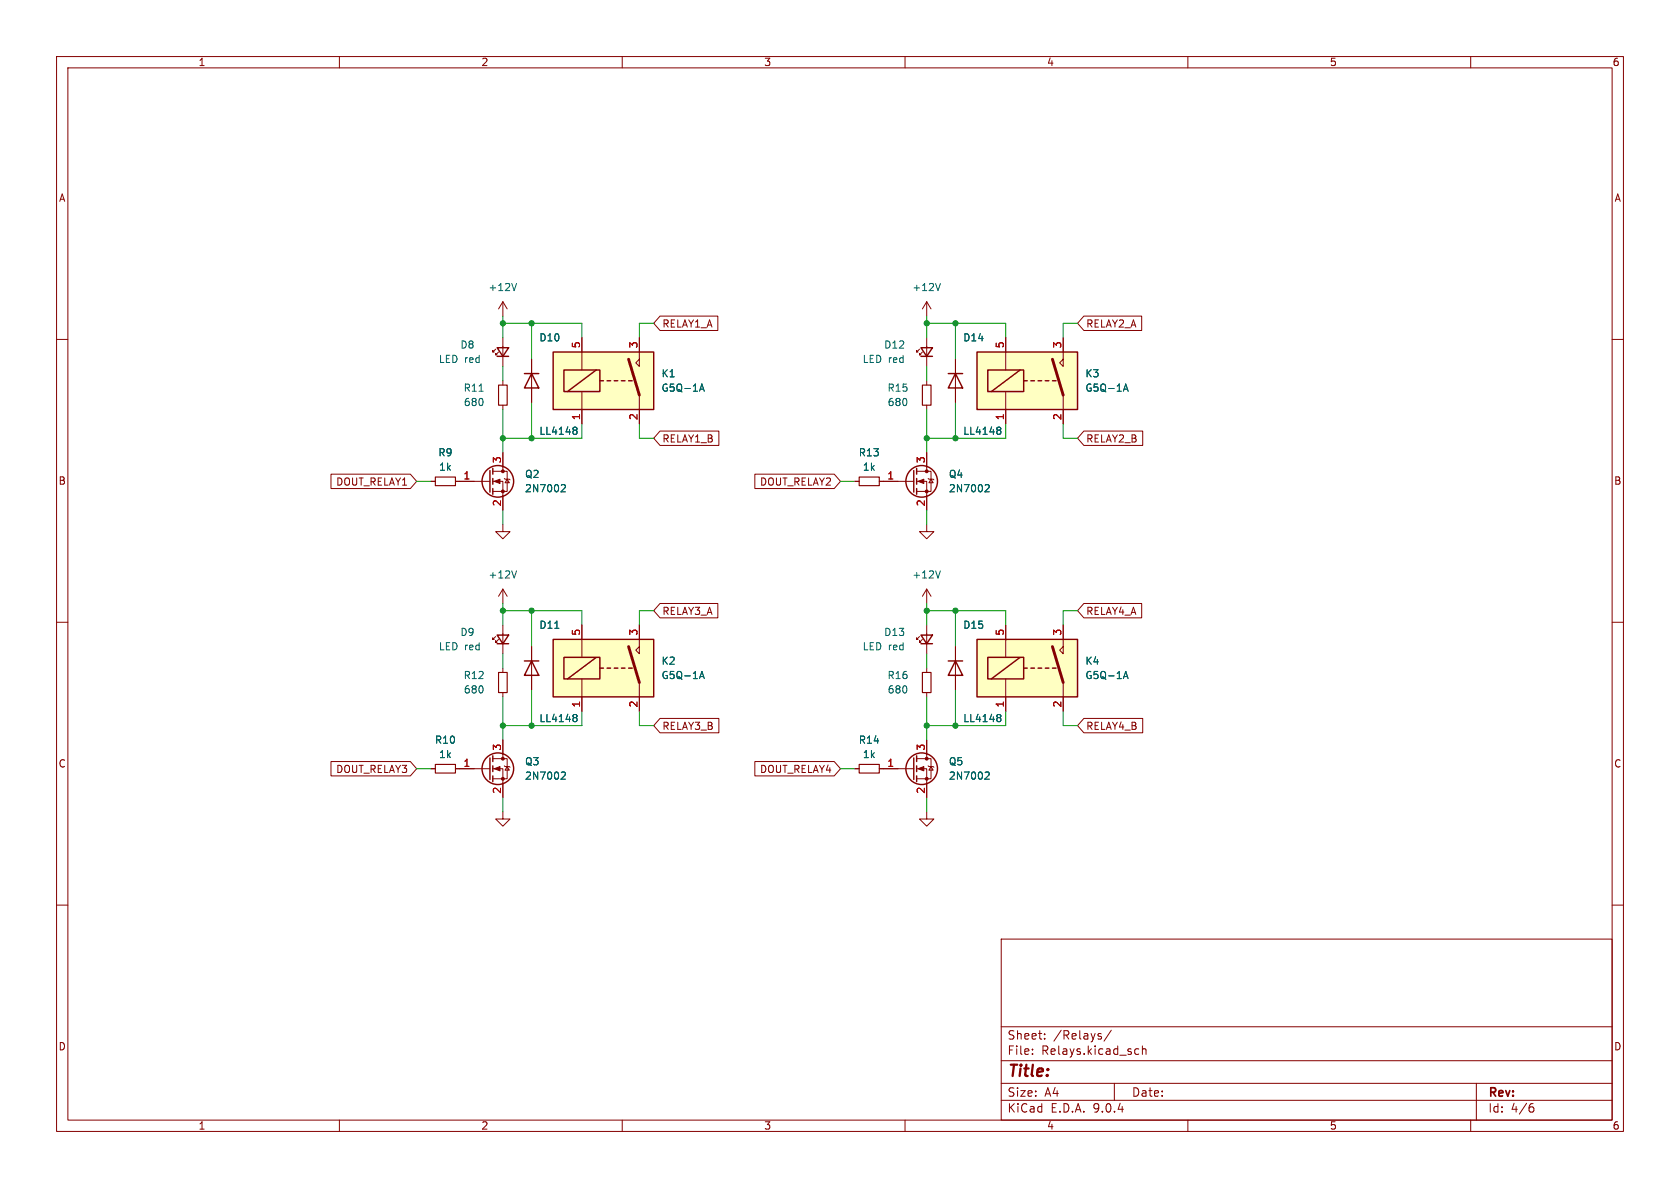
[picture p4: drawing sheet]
(kicad_sch
 (version 20250114)
 (generator "eeschema")
 (generator_version "9.0")
 (paper "A4")
 (lib_symbols
  (symbol "Device:LED_Small"
   (pin_numbers (hide yes))
   (pin_names
    (offset 0.254) (hide yes)) (exclude_from_sim no) (in_bom yes) (on_board yes)
   (property "Reference" "D" (at -1.27 3.175 0) (effects (font (size 1.27 1.27)) (justify left)))
   (property "Value" "LED_Small" (at -4.445 -2.54 0) (effects (font (size 1.27 1.27)) (justify left)))
   (property "Footprint" "" (at 0 0 90) (effects (font (size 1.27 1.27)) (hide yes)))
   (property "Datasheet" "~" (at 0 0 90) (effects (font (size 1.27 1.27)) (hide yes)))
   (property "Description" "Light emitting diode, small symbol" (at 0 0 0) (effects (font (size 1.27 1.27)) (hide yes)))
   (symbol "LED_Small_0_1"
    (polyline (pts (xy -0.762 -1.016) (xy -0.762 1.016)) (stroke (width 0.254) (type default)) (fill (type none)))
    (polyline (pts (xy 0 0.762) (xy -0.508 1.27) (xy -0.254 1.27) (xy -0.508 1.27) (xy -0.508 1.016)) (stroke (width 0) (type default)) (fill (type none)))
    (polyline (pts (xy 0.508 1.27) (xy 0 1.778) (xy 0.254 1.778) (xy 0 1.778) (xy 0 1.524)) (stroke (width 0) (type default)) (fill (type none)))
    (polyline (pts (xy 0.762 -1.016) (xy -0.762 0) (xy 0.762 1.016) (xy 0.762 -1.016)) (stroke (width 0.254) (type default)) (fill (type none)))
    (polyline (pts (xy 1.016 0) (xy -0.762 0)) (stroke (width 0) (type default)) (fill (type none))))
   (symbol "LED_Small_1_1"
    (pin passive line (at -2.54 0 0) (length 1.778) (name "K" (effects (font (size 1.27 1.27)))) (number "1" (effects (font (size 1.27 1.27)))))
    (pin passive line (at 2.54 0 180) (length 1.778) (name "A" (effects (font (size 1.27 1.27)))) (number "2" (effects (font (size 1.27 1.27))))))
   (embedded_fonts no))
  (symbol "Device:R_Small"
   (pin_numbers (hide yes))
   (pin_names
    (offset 0.254) (hide yes)) (exclude_from_sim no) (in_bom yes) (on_board yes)
   (property "Reference" "R" (at 0.762 0.508 0) (effects (font (size 1.27 1.27)) (justify left)))
   (property "Value" "R_Small" (at 0.762 -1.016 0) (effects (font (size 1.27 1.27)) (justify left)))
   (property "Footprint" "" (at 0 0 0) (effects (font (size 1.27 1.27)) (hide yes)))
   (property "Datasheet" "~" (at 0 0 0) (effects (font (size 1.27 1.27)) (hide yes)))
   (property "Description" "Resistor, small symbol" (at 0 0 0) (effects (font (size 1.27 1.27)) (hide yes)))
   (symbol "R_Small_0_1"
    (rectangle (start -0.762 1.778) (end 0.762 -1.778) (stroke (width 0.2032) (type default)) (fill (type none))))
   (symbol "R_Small_1_1"
    (pin passive line (at 0 2.54 270) (length 0.762) (name "~" (effects (font (size 1.27 1.27)))) (number "1" (effects (font (size 1.27 1.27)))))
    (pin passive line (at 0 -2.54 90) (length 0.762) (name "~" (effects (font (size 1.27 1.27)))) (number "2" (effects (font (size 1.27 1.27))))))
   (embedded_fonts no))
  (symbol "Diode:LL4148"
   (pin_numbers (hide yes))
   (pin_names
    (offset 1.016) (hide yes)) (exclude_from_sim no) (in_bom yes) (on_board yes)
   (property "Reference" "D" (at 0 2.54 0) (effects (font (size 1.27 1.27))))
   (property "Value" "LL4148" (at 0 -2.54 0) (effects (font (size 1.27 1.27))))
   (property "Footprint" "Diode_SMD:D_MiniMELF" (at 0 -4.445 0) (effects (font (size 1.27 1.27)) (hide yes)))
   (property "Datasheet" "http://www.vishay.com/docs/85557/ll4148.pdf" (at 0 0 0) (effects (font (size 1.27 1.27)) (hide yes)))
   (property "Description" "100V 0.15A standard switching diode, MiniMELF" (at 0 0 0) (effects (font (size 1.27 1.27)) (hide yes)))
   (symbol "LL4148_0_1"
    (polyline (pts (xy -1.27 1.27) (xy -1.27 -1.27)) (stroke (width 0.254) (type default)) (fill (type none)))
    (polyline (pts (xy 1.27 1.27) (xy 1.27 -1.27) (xy -1.27 0) (xy 1.27 1.27)) (stroke (width 0.254) (type default)) (fill (type none)))
    (polyline (pts (xy 1.27 0) (xy -1.27 0)) (stroke (width 0) (type default)) (fill (type none))))
   (symbol "LL4148_1_1"
    (pin passive line (at -3.81 0 0) (length 2.54) (name "K" (effects (font (size 1.27 1.27)))) (number "1" (effects (font (size 1.27 1.27)))))
    (pin passive line (at 3.81 0 180) (length 2.54) (name "A" (effects (font (size 1.27 1.27)))) (number "2" (effects (font (size 1.27 1.27))))))
   (embedded_fonts no))
  (symbol "Relay:G5Q-1A" (exclude_from_sim no) (in_bom yes) (on_board yes)
   (property "Reference" "K" (at 8.89 3.81 0) (effects (font (size 1.27 1.27)) (justify left)))
   (property "Value" "G5Q-1A" (at 8.89 1.27 0) (effects (font (size 1.27 1.27)) (justify left)))
   (property "Footprint" "Relay_THT:Relay_SPST_Omron-G5Q-1A" (at 8.89 -1.27 0) (effects (font (size 1.27 1.27)) (justify left) (hide yes)))
   (property "Datasheet" "https://www.omron.com/ecb/products/pdf/en-g5q.pdf" (at 0 0 0) (effects (font (size 1.27 1.27)) (hide yes)))
   (property "Description" "Omron G5Q relay, Miniature Single Pole, SPST-NO, 10A" (at 0 0 0) (effects (font (size 1.27 1.27)) (hide yes)))
   (symbol "G5Q-1A_0_0"
    (polyline (pts (xy 5.08 5.08) (xy 5.08 2.54) (xy 4.445 3.175) (xy 5.08 3.81)) (stroke (width 0) (type default)) (fill (type none))))
   (symbol "G5Q-1A_0_1"
    (rectangle (start -10.16 5.08) (end 7.62 -5.08) (stroke (width 0.254) (type default)) (fill (type background)))
    (rectangle (start -8.255 1.905) (end -1.905 -1.905) (stroke (width 0.254) (type default)) (fill (type none)))
    (polyline (pts (xy -7.62 -1.905) (xy -2.54 1.905)) (stroke (width 0.254) (type default)) (fill (type none)))
    (polyline (pts (xy -5.08 5.08) (xy -5.08 1.905)) (stroke (width 0) (type default)) (fill (type none)))
    (polyline (pts (xy -5.08 -5.08) (xy -5.08 -1.905)) (stroke (width 0) (type default)) (fill (type none)))
    (polyline (pts (xy -1.905 0) (xy -1.27 0)) (stroke (width 0.254) (type default)) (fill (type none)))
    (polyline (pts (xy -0.635 0) (xy 0 0)) (stroke (width 0.254) (type default)) (fill (type none)))
    (polyline (pts (xy 0.635 0) (xy 1.27 0)) (stroke (width 0.254) (type default)) (fill (type none)))
    (polyline (pts (xy 1.905 0) (xy 2.54 0)) (stroke (width 0.254) (type default)) (fill (type none)))
    (polyline (pts (xy 3.175 0) (xy 3.81 0)) (stroke (width 0.254) (type default)) (fill (type none)))
    (polyline (pts (xy 5.08 -2.54) (xy 3.175 3.81)) (stroke (width 0.508) (type default)) (fill (type none)))
    (polyline (pts (xy 5.08 -2.54) (xy 5.08 -5.08)) (stroke (width 0) (type default)) (fill (type none))))
   (symbol "G5Q-1A_1_1"
    (pin passive line (at -5.08 7.62 270) (length 2.54) (name "~" (effects (font (size 1.27 1.27)))) (number "5" (effects (font (size 1.27 1.27)))))
    (pin passive line (at -5.08 -7.62 90) (length 2.54) (name "~" (effects (font (size 1.27 1.27)))) (number "1" (effects (font (size 1.27 1.27)))))
    (pin passive line (at 5.08 7.62 270) (length 2.54) (name "~" (effects (font (size 1.27 1.27)))) (number "3" (effects (font (size 1.27 1.27)))))
    (pin passive line (at 5.08 -7.62 90) (length 2.54) (name "~" (effects (font (size 1.27 1.27)))) (number "2" (effects (font (size 1.27 1.27))))))
   (embedded_fonts no))
  (symbol "Transistor_FET:2N7002"
   (pin_names (hide yes)) (exclude_from_sim no) (in_bom yes) (on_board yes)
   (property "Reference" "Q" (at 5.08 1.905 0) (effects (font (size 1.27 1.27)) (justify left)))
   (property "Value" "2N7002" (at 5.08 0 0) (effects (font (size 1.27 1.27)) (justify left)))
   (property "Footprint" "Package_TO_SOT_SMD:SOT-23" (at 5.08 -1.905 0) (effects (font (size 1.27 1.27)
    (italic yes)) (justify left) (hide yes)))
   (property "Datasheet" "https://www.onsemi.com/pub/Collateral/NDS7002A-D.PDF" (at 0 0 0) (effects (font (size 1.27 1.27)) (justify left) (hide yes)))
   (property "Description" "0.115A Id, 60V Vds, N-Channel MOSFET, SOT-23" (at 0 0 0) (effects (font (size 1.27 1.27)) (hide yes)))
   (symbol "2N7002_0_1"
    (polyline (pts (xy 0.254 1.905) (xy 0.254 -1.905)) (stroke (width 0.254) (type default)) (fill (type none)))
    (polyline (pts (xy 0.254 0) (xy -2.54 0)) (stroke (width 0) (type default)) (fill (type none)))
    (polyline (pts (xy 0.762 2.286) (xy 0.762 1.27)) (stroke (width 0.254) (type default)) (fill (type none)))
    (polyline (pts (xy 0.762 0.508) (xy 0.762 -0.508)) (stroke (width 0.254) (type default)) (fill (type none)))
    (polyline (pts (xy 0.762 -1.27) (xy 0.762 -2.286)) (stroke (width 0.254) (type default)) (fill (type none)))
    (polyline (pts (xy 0.762 -1.778) (xy 3.302 -1.778) (xy 3.302 1.778) (xy 0.762 1.778)) (stroke (width 0) (type default)) (fill (type none)))
    (polyline (pts (xy 1.016 0) (xy 2.032 0.381) (xy 2.032 -0.381) (xy 1.016 0)) (stroke (width 0) (type default)) (fill (type outline)))
    (circle (center 1.651 0) (radius 2.794) (stroke (width 0.254) (type default)) (fill (type none)))
    (polyline (pts (xy 2.54 2.54) (xy 2.54 1.778)) (stroke (width 0) (type default)) (fill (type none)))
    (circle (center 2.54 1.778) (radius 0.254) (stroke (width 0) (type default)) (fill (type outline)))
    (circle (center 2.54 -1.778) (radius 0.254) (stroke (width 0) (type default)) (fill (type outline)))
    (polyline (pts (xy 2.54 -2.54) (xy 2.54 0) (xy 0.762 0)) (stroke (width 0) (type default)) (fill (type none)))
    (polyline (pts (xy 2.794 0.508) (xy 2.921 0.381) (xy 3.683 0.381) (xy 3.81 0.254)) (stroke (width 0) (type default)) (fill (type none)))
    (polyline (pts (xy 3.302 0.381) (xy 2.921 -0.254) (xy 3.683 -0.254) (xy 3.302 0.381)) (stroke (width 0) (type default)) (fill (type none))))
   (symbol "2N7002_1_1"
    (pin input line (at -5.08 0 0) (length 2.54) (name "G" (effects (font (size 1.27 1.27)))) (number "1" (effects (font (size 1.27 1.27)))))
    (pin passive line (at 2.54 5.08 270) (length 2.54) (name "D" (effects (font (size 1.27 1.27)))) (number "3" (effects (font (size 1.27 1.27)))))
    (pin passive line (at 2.54 -5.08 90) (length 2.54) (name "S" (effects (font (size 1.27 1.27)))) (number "2" (effects (font (size 1.27 1.27))))))
   (embedded_fonts no))
  (symbol "power:+12V"
   (power)
   (pin_names
    (offset 0)) (exclude_from_sim no) (in_bom yes) (on_board yes)
   (property "Reference" "#PWR" (at 0 -3.81 0) (effects (font (size 1.27 1.27)) (hide yes)))
   (property "Value" "+12V" (at 0 3.556 0) (effects (font (size 1.27 1.27))))
   (property "Footprint" "" (at 0 0 0) (effects (font (size 1.27 1.27)) (hide yes)))
   (property "Datasheet" "" (at 0 0 0) (effects (font (size 1.27 1.27)) (hide yes)))
   (property "Description" "Power symbol creates a global label with name \"+12V\"" (at 0 0 0) (effects (font (size 1.27 1.27)) (hide yes)))
   (symbol "+12V_0_1"
    (polyline (pts (xy -0.762 1.27) (xy 0 2.54)) (stroke (width 0) (type default)) (fill (type none)))
    (polyline (pts (xy 0 2.54) (xy 0.762 1.27)) (stroke (width 0) (type default)) (fill (type none)))
    (polyline (pts (xy 0 0) (xy 0 2.54)) (stroke (width 0) (type default)) (fill (type none))))
   (symbol "+12V_1_1"
    (pin power_in line (at 0 0 90) (length 0) (hide yes) (name "+12V" (effects (font (size 1.27 1.27)))) (number "1" (effects (font (size 1.27 1.27))))))
   (embedded_fonts no))
  (symbol "power:GND"
   (power)
   (pin_names
    (offset 0)) (exclude_from_sim no) (in_bom yes) (on_board yes)
   (property "Reference" "#PWR" (at 0 -6.35 0) (effects (font (size 1.27 1.27)) (hide yes)))
   (property "Value" "GND" (at 0 -3.81 0) (effects (font (size 1.27 1.27))))
   (property "Footprint" "" (at 0 0 0) (effects (font (size 1.27 1.27)) (hide yes)))
   (property "Datasheet" "" (at 0 0 0) (effects (font (size 1.27 1.27)) (hide yes)))
   (property "Description" "Power symbol creates a global label with name \"GND\" , ground" (at 0 0 0) (effects (font (size 1.27 1.27)) (hide yes)))
   (symbol "GND_0_1"
    (polyline (pts (xy 0 0) (xy 0 -1.27) (xy 1.27 -1.27) (xy 0 -2.54) (xy -1.27 -1.27) (xy 0 -1.27)) (stroke (width 0) (type default)) (fill (type none))))
   (symbol "GND_1_1"
    (pin power_in line (at 0 0 270) (length 0) (hide yes) (name "GND" (effects (font (size 1.27 1.27)))) (number "1" (effects (font (size 1.27 1.27))))))
   (embedded_fonts no)))
 (junction
  (at 163.83 77.47)
  (diameter 0)
  (color 0 0 0 0))
 (junction
  (at 93.98 128.27)
  (diameter 0)
  (color 0 0 0 0))
 (junction
  (at 93.98 107.95)
  (diameter 0)
  (color 0 0 0 0))
 (junction
  (at 163.83 57.15)
  (diameter 0)
  (color 0 0 0 0))
 (junction
  (at 168.91 128.27)
  (diameter 0)
  (color 0 0 0 0))
 (junction
  (at 168.91 107.95)
  (diameter 0)
  (color 0 0 0 0))
 (junction
  (at 168.91 77.47)
  (diameter 0)
  (color 0 0 0 0))
 (junction
  (at 163.83 128.27)
  (diameter 0)
  (color 0 0 0 0))
 (junction
  (at 88.9 57.15)
  (diameter 0)
  (color 0 0 0 0))
 (junction
  (at 93.98 57.15)
  (diameter 0)
  (color 0 0 0 0))
 (junction
  (at 88.9 107.95)
  (diameter 0)
  (color 0 0 0 0))
 (junction
  (at 163.83 107.95)
  (diameter 0)
  (color 0 0 0 0))
 (junction
  (at 93.98 77.47)
  (diameter 0)
  (color 0 0 0 0))
 (junction
  (at 88.9 77.47)
  (diameter 0)
  (color 0 0 0 0))
 (junction
  (at 168.91 57.15)
  (diameter 0)
  (color 0 0 0 0))
 (junction
  (at 88.9 128.27)
  (diameter 0)
  (color 0 0 0 0))
 (wire
  (pts (xy 88.9 128.27) (xy 88.9 130.81))
  (stroke (width 0) (type default)))
 (wire
  (pts (xy 73.66 85.09) (xy 76.2 85.09))
  (stroke (width 0) (type default)))
 (wire
  (pts (xy 88.9 107.95) (xy 93.98 107.95))
  (stroke (width 0) (type default)))
 (wire
  (pts (xy 93.98 121.92) (xy 93.98 128.27))
  (stroke (width 0) (type default)))
 (wire
  (pts (xy 163.83 55.88) (xy 163.83 57.15))
  (stroke (width 0) (type default)))
 (wire
  (pts (xy 88.9 57.15) (xy 93.98 57.15))
  (stroke (width 0) (type default)))
 (wire
  (pts (xy 163.83 106.68) (xy 163.83 107.95))
  (stroke (width 0) (type default)))
 (wire
  (pts (xy 88.9 55.88) (xy 88.9 57.15))
  (stroke (width 0) (type default)))
 (wire
  (pts (xy 168.91 128.27) (xy 177.8 128.27))
  (stroke (width 0) (type default)))
 (wire
  (pts (xy 190.5 77.47) (xy 187.96 77.47))
  (stroke (width 0) (type default)))
 (wire
  (pts (xy 163.83 107.95) (xy 163.83 110.49))
  (stroke (width 0) (type default)))
 (wire
  (pts (xy 163.83 128.27) (xy 168.91 128.27))
  (stroke (width 0) (type default)))
 (wire
  (pts (xy 187.96 77.47) (xy 187.96 74.93))
  (stroke (width 0) (type default)))
 (wire
  (pts (xy 187.96 57.15) (xy 187.96 59.69))
  (stroke (width 0) (type default)))
 (wire
  (pts (xy 163.83 107.95) (xy 168.91 107.95))
  (stroke (width 0) (type default)))
 (wire
  (pts (xy 168.91 71.12) (xy 168.91 77.47))
  (stroke (width 0) (type default)))
 (wire
  (pts (xy 163.83 140.97) (xy 163.83 143.51))
  (stroke (width 0) (type default)))
 (wire
  (pts (xy 163.83 77.47) (xy 163.83 80.01))
  (stroke (width 0) (type default)))
 (wire
  (pts (xy 102.87 107.95) (xy 102.87 110.49))
  (stroke (width 0) (type default)))
 (wire
  (pts (xy 163.83 90.17) (xy 163.83 92.71))
  (stroke (width 0) (type default)))
 (wire
  (pts (xy 163.83 115.57) (xy 163.83 118.11))
  (stroke (width 0) (type default)))
 (wire
  (pts (xy 177.8 125.73) (xy 177.8 128.27))
  (stroke (width 0) (type default)))
 (wire
  (pts (xy 93.98 57.15) (xy 93.98 63.5))
  (stroke (width 0) (type default)))
 (wire
  (pts (xy 88.9 115.57) (xy 88.9 118.11))
  (stroke (width 0) (type default)))
 (wire
  (pts (xy 88.9 77.47) (xy 88.9 80.01))
  (stroke (width 0) (type default)))
 (wire
  (pts (xy 115.57 57.15) (xy 113.03 57.15))
  (stroke (width 0) (type default)))
 (wire
  (pts (xy 168.91 77.47) (xy 177.8 77.47))
  (stroke (width 0) (type default)))
 (wire
  (pts (xy 163.83 128.27) (xy 163.83 130.81))
  (stroke (width 0) (type default)))
 (wire
  (pts (xy 93.98 107.95) (xy 93.98 114.3))
  (stroke (width 0) (type default)))
 (wire
  (pts (xy 88.9 140.97) (xy 88.9 143.51))
  (stroke (width 0) (type default)))
 (wire
  (pts (xy 163.83 123.19) (xy 163.83 128.27))
  (stroke (width 0) (type default)))
 (wire
  (pts (xy 113.03 107.95) (xy 113.03 110.49))
  (stroke (width 0) (type default)))
 (wire
  (pts (xy 163.83 77.47) (xy 168.91 77.47))
  (stroke (width 0) (type default)))
 (wire
  (pts (xy 93.98 77.47) (xy 102.87 77.47))
  (stroke (width 0) (type default)))
 (wire
  (pts (xy 187.96 107.95) (xy 187.96 110.49))
  (stroke (width 0) (type default)))
 (wire
  (pts (xy 88.9 107.95) (xy 88.9 110.49))
  (stroke (width 0) (type default)))
 (wire
  (pts (xy 93.98 107.95) (xy 102.87 107.95))
  (stroke (width 0) (type default)))
 (wire
  (pts (xy 190.5 57.15) (xy 187.96 57.15))
  (stroke (width 0) (type default)))
 (wire
  (pts (xy 190.5 128.27) (xy 187.96 128.27))
  (stroke (width 0) (type default)))
 (wire
  (pts (xy 113.03 77.47) (xy 113.03 74.93))
  (stroke (width 0) (type default)))
 (wire
  (pts (xy 177.8 107.95) (xy 177.8 110.49))
  (stroke (width 0) (type default)))
 (wire
  (pts (xy 93.98 128.27) (xy 102.87 128.27))
  (stroke (width 0) (type default)))
 (wire
  (pts (xy 177.8 57.15) (xy 177.8 59.69))
  (stroke (width 0) (type default)))
 (wire
  (pts (xy 187.96 128.27) (xy 187.96 125.73))
  (stroke (width 0) (type default)))
 (wire
  (pts (xy 168.91 121.92) (xy 168.91 128.27))
  (stroke (width 0) (type default)))
 (wire
  (pts (xy 148.59 85.09) (xy 151.13 85.09))
  (stroke (width 0) (type default)))
 (wire
  (pts (xy 113.03 57.15) (xy 113.03 59.69))
  (stroke (width 0) (type default)))
 (wire
  (pts (xy 102.87 125.73) (xy 102.87 128.27))
  (stroke (width 0) (type default)))
 (wire
  (pts (xy 115.57 77.47) (xy 113.03 77.47))
  (stroke (width 0) (type default)))
 (wire
  (pts (xy 73.66 135.89) (xy 76.2 135.89))
  (stroke (width 0) (type default)))
 (wire
  (pts (xy 88.9 106.68) (xy 88.9 107.95))
  (stroke (width 0) (type default)))
 (wire
  (pts (xy 88.9 57.15) (xy 88.9 59.69))
  (stroke (width 0) (type default)))
 (wire
  (pts (xy 88.9 64.77) (xy 88.9 67.31))
  (stroke (width 0) (type default)))
 (wire
  (pts (xy 168.91 57.15) (xy 177.8 57.15))
  (stroke (width 0) (type default)))
 (wire
  (pts (xy 168.91 57.15) (xy 168.91 63.5))
  (stroke (width 0) (type default)))
 (wire
  (pts (xy 163.83 64.77) (xy 163.83 67.31))
  (stroke (width 0) (type default)))
 (wire
  (pts (xy 168.91 107.95) (xy 177.8 107.95))
  (stroke (width 0) (type default)))
 (wire
  (pts (xy 148.59 135.89) (xy 151.13 135.89))
  (stroke (width 0) (type default)))
 (wire
  (pts (xy 163.83 57.15) (xy 163.83 59.69))
  (stroke (width 0) (type default)))
 (wire
  (pts (xy 88.9 72.39) (xy 88.9 77.47))
  (stroke (width 0) (type default)))
 (wire
  (pts (xy 88.9 128.27) (xy 93.98 128.27))
  (stroke (width 0) (type default)))
 (wire
  (pts (xy 163.83 57.15) (xy 168.91 57.15))
  (stroke (width 0) (type default)))
 (wire
  (pts (xy 115.57 128.27) (xy 113.03 128.27))
  (stroke (width 0) (type default)))
 (wire
  (pts (xy 113.03 128.27) (xy 113.03 125.73))
  (stroke (width 0) (type default)))
 (wire
  (pts (xy 177.8 74.93) (xy 177.8 77.47))
  (stroke (width 0) (type default)))
 (wire
  (pts (xy 93.98 71.12) (xy 93.98 77.47))
  (stroke (width 0) (type default)))
 (wire
  (pts (xy 93.98 57.15) (xy 102.87 57.15))
  (stroke (width 0) (type default)))
 (wire
  (pts (xy 163.83 72.39) (xy 163.83 77.47))
  (stroke (width 0) (type default)))
 (wire
  (pts (xy 115.57 107.95) (xy 113.03 107.95))
  (stroke (width 0) (type default)))
 (wire
  (pts (xy 190.5 107.95) (xy 187.96 107.95))
  (stroke (width 0) (type default)))
 (wire
  (pts (xy 88.9 77.47) (xy 93.98 77.47))
  (stroke (width 0) (type default)))
 (wire
  (pts (xy 88.9 123.19) (xy 88.9 128.27))
  (stroke (width 0) (type default)))
 (wire
  (pts (xy 102.87 57.15) (xy 102.87 59.69))
  (stroke (width 0) (type default)))
 (wire
  (pts (xy 168.91 107.95) (xy 168.91 114.3))
  (stroke (width 0) (type default)))
 (wire
  (pts (xy 88.9 90.17) (xy 88.9 92.71))
  (stroke (width 0) (type default)))
 (wire
  (pts (xy 102.87 74.93) (xy 102.87 77.47))
  (stroke (width 0) (type default)))
 (global_label "RELAY3_B"
  (shape input)
  (at 115.57 128.27 0)
  (fields_autoplaced yes)
  (effects (font (size 1.27 1.27)) (justify left))
  (property "Intersheetrefs" "${INTERSHEET_REFS}" (at 127.0545 128.1906 0) (effects (font (size 1.27 1.27)) (justify left) (hide yes))))
 (global_label "RELAY4_B"
  (shape input)
  (at 190.5 128.27 0)
  (fields_autoplaced yes)
  (effects (font (size 1.27 1.27)) (justify left))
  (property "Intersheetrefs" "${INTERSHEET_REFS}" (at 201.9845 128.1906 0) (effects (font (size 1.27 1.27)) (justify left) (hide yes))))
 (global_label "RELAY1_A"
  (shape input)
  (at 115.57 57.15 0)
  (fields_autoplaced yes)
  (effects (font (size 1.27 1.27)) (justify left))
  (property "Intersheetrefs" "${INTERSHEET_REFS}" (at 126.8731 57.0706 0) (effects (font (size 1.27 1.27)) (justify left) (hide yes))))
 (global_label "DOUT_RELAY3"
  (shape input)
  (at 73.66 135.89 180)
  (fields_autoplaced yes)
  (effects (font (size 1.27 1.27)) (justify right))
  (property "Intersheetrefs" "${INTERSHEET_REFS}" (at 58.5469 135.8106 0) (effects (font (size 1.27 1.27)) (justify right) (hide yes))))
 (global_label "DOUT_RELAY4"
  (shape input)
  (at 148.59 135.89 180)
  (fields_autoplaced yes)
  (effects (font (size 1.27 1.27)) (justify right))
  (property "Intersheetrefs" "${INTERSHEET_REFS}" (at 133.4769 135.8106 0) (effects (font (size 1.27 1.27)) (justify right) (hide yes))))
 (global_label "RELAY3_A"
  (shape input)
  (at 115.57 107.95 0)
  (fields_autoplaced yes)
  (effects (font (size 1.27 1.27)) (justify left))
  (property "Intersheetrefs" "${INTERSHEET_REFS}" (at 126.8731 107.8706 0) (effects (font (size 1.27 1.27)) (justify left) (hide yes))))
 (global_label "RELAY2_A"
  (shape input)
  (at 190.5 57.15 0)
  (fields_autoplaced yes)
  (effects (font (size 1.27 1.27)) (justify left))
  (property "Intersheetrefs" "${INTERSHEET_REFS}" (at 201.8031 57.0706 0) (effects (font (size 1.27 1.27)) (justify left) (hide yes))))
 (global_label "RELAY4_A"
  (shape input)
  (at 190.5 107.95 0)
  (fields_autoplaced yes)
  (effects (font (size 1.27 1.27)) (justify left))
  (property "Intersheetrefs" "${INTERSHEET_REFS}" (at 201.8031 107.8706 0) (effects (font (size 1.27 1.27)) (justify left) (hide yes))))
 (global_label "RELAY2_B"
  (shape input)
  (at 190.5 77.47 0)
  (fields_autoplaced yes)
  (effects (font (size 1.27 1.27)) (justify left))
  (property "Intersheetrefs" "${INTERSHEET_REFS}" (at 201.9845 77.3906 0) (effects (font (size 1.27 1.27)) (justify left) (hide yes))))
 (global_label "RELAY1_B"
  (shape input)
  (at 115.57 77.47 0)
  (fields_autoplaced yes)
  (effects (font (size 1.27 1.27)) (justify left))
  (property "Intersheetrefs" "${INTERSHEET_REFS}" (at 127.0545 77.3906 0) (effects (font (size 1.27 1.27)) (justify left) (hide yes))))
 (global_label "DOUT_RELAY1"
  (shape input)
  (at 73.66 85.09 180)
  (fields_autoplaced yes)
  (effects (font (size 1.27 1.27)) (justify right))
  (property "Intersheetrefs" "${INTERSHEET_REFS}" (at 58.5469 85.0106 0) (effects (font (size 1.27 1.27)) (justify right) (hide yes))))
 (global_label "DOUT_RELAY2"
  (shape input)
  (at 148.59 85.09 180)
  (fields_autoplaced yes)
  (effects (font (size 1.27 1.27)) (justify right))
  (property "Intersheetrefs" "${INTERSHEET_REFS}" (at 133.4769 85.0106 0) (effects (font (size 1.27 1.27)) (justify right) (hide yes))))
 (symbol
  (lib_id "Transistor_FET:2N7002")
  (at 86.36 85.09 0)
  (unit 1)
  (exclude_from_sim no)
  (in_bom yes)
  (on_board yes)
  (dnp no)
  (fields_autoplaced yes)
  (property "Reference" "Q2" (at 92.71 83.8199 0) (effects (font (size 1.27 1.27)) (justify left)))
  (property "Value" "2N7002" (at 92.71 86.3599 0) (effects (font (size 1.27 1.27)) (justify left)))
  (property "Footprint" "Package_TO_SOT_SMD:SOT-23" (at 91.44 86.995 0) (effects (font (size 1.27 1.27)
    (italic yes)) (justify left) (hide yes)))
  (property "Datasheet" "https://www.onsemi.com/pub/Collateral/NDS7002A-D.PDF" (at 86.36 85.09 0) (effects (font (size 1.27 1.27)) (justify left) (hide yes)))
  (property "Description" "" (at 86.36 85.09 0) (effects (font (size 1.27 1.27))))
  (pin "1")
  (pin "2")
  (pin "3"))
 (symbol
  (lib_id "Device:R_Small")
  (at 153.67 135.89 270)
  (unit 1)
  (exclude_from_sim no)
  (in_bom yes)
  (on_board yes)
  (dnp no)
  (property "Reference" "R14" (at 153.67 130.81 90) (effects (font (size 1.27 1.27))))
  (property "Value" "1k" (at 153.67 133.35 90) (effects (font (size 1.27 1.27))))
  (property "Footprint" "Resistor_SMD:R_0603_1608Metric" (at 153.67 135.89 0) (effects (font (size 1.27 1.27)) (hide yes)))
  (property "Datasheet" "~" (at 153.67 135.89 0) (effects (font (size 1.27 1.27)) (hide yes)))
  (property "Description" "" (at 153.67 135.89 0) (effects (font (size 1.27 1.27))))
  (pin "1")
  (pin "2"))
 (symbol
  (lib_id "Transistor_FET:2N7002")
  (at 161.29 135.89 0)
  (unit 1)
  (exclude_from_sim no)
  (in_bom yes)
  (on_board yes)
  (dnp no)
  (fields_autoplaced yes)
  (property "Reference" "Q5" (at 167.64 134.6199 0) (effects (font (size 1.27 1.27)) (justify left)))
  (property "Value" "2N7002" (at 167.64 137.1599 0) (effects (font (size 1.27 1.27)) (justify left)))
  (property "Footprint" "Package_TO_SOT_SMD:SOT-23" (at 166.37 137.795 0) (effects (font (size 1.27 1.27)
    (italic yes)) (justify left) (hide yes)))
  (property "Datasheet" "https://www.onsemi.com/pub/Collateral/NDS7002A-D.PDF" (at 161.29 135.89 0) (effects (font (size 1.27 1.27)) (justify left) (hide yes)))
  (property "Description" "" (at 161.29 135.89 0) (effects (font (size 1.27 1.27))))
  (pin "1")
  (pin "2")
  (pin "3"))
 (symbol
  (lib_id "Device:LED_Small")
  (at 163.83 62.23 90)
  (unit 1)
  (exclude_from_sim no)
  (in_bom yes)
  (on_board yes)
  (dnp no)
  (property "Reference" "D12" (at 156.21 60.96 90) (effects (font (size 1.27 1.27)) (justify right)))
  (property "Value" "LED red" (at 152.4 63.5 90) (effects (font (size 1.27 1.27)) (justify right)))
  (property "Footprint" "LED_THT:LED_D5.0mm" (at 163.83 62.23 90) (effects (font (size 1.27 1.27)) (hide yes)))
  (property "Datasheet" "~" (at 163.83 62.23 90) (effects (font (size 1.27 1.27)) (hide yes)))
  (property "Description" "" (at 163.83 62.23 0) (effects (font (size 1.27 1.27))))
  (pin "1")
  (pin "2"))
 (symbol
  (lib_id "power:GND")
  (at 163.83 92.71 0)
  (unit 1)
  (exclude_from_sim no)
  (in_bom yes)
  (on_board yes)
  (dnp no)
  (fields_autoplaced yes)
  (property "Reference" "#PWR068" (at 163.83 99.06 0) (effects (font (size 1.27 1.27)) (hide yes)))
  (property "Value" "GND" (at 163.83 97.536 0) (effects (font (size 1.27 1.27)) (hide yes)))
  (property "Footprint" "" (at 163.83 92.71 0) (effects (font (size 1.27 1.27)) (hide yes)))
  (property "Datasheet" "" (at 163.83 92.71 0) (effects (font (size 1.27 1.27)) (hide yes)))
  (property "Description" "" (at 163.83 92.71 0) (effects (font (size 1.27 1.27))))
  (pin "1"))
 (symbol
  (lib_id "Diode:LL4148")
  (at 93.98 67.31 270)
  (unit 1)
  (exclude_from_sim no)
  (in_bom yes)
  (on_board yes)
  (dnp no)
  (property "Reference" "D10" (at 95.25 59.69 90) (effects (font (size 1.27 1.27)) (justify left)))
  (property "Value" "LL4148" (at 95.25 76.2 90) (effects (font (size 1.27 1.27)) (justify left)))
  (property "Footprint" "Diode_SMD:D_MiniMELF" (at 89.535 67.31 0) (effects (font (size 1.27 1.27)) (hide yes)))
  (property "Datasheet" "http://www.vishay.com/docs/85557/ll4148.pdf" (at 93.98 67.31 0) (effects (font (size 1.27 1.27)) (hide yes)))
  (property "Description" "" (at 93.98 67.31 0) (effects (font (size 1.27 1.27))))
  (pin "1")
  (pin "2"))
 (symbol
  (lib_id "power:+12V")
  (at 88.9 106.68 0)
  (unit 1)
  (exclude_from_sim no)
  (in_bom yes)
  (on_board yes)
  (dnp no)
  (fields_autoplaced yes)
  (property "Reference" "#PWR065" (at 88.9 110.49 0) (effects (font (size 1.27 1.27)) (hide yes)))
  (property "Value" "+12V" (at 88.9 101.6 0) (effects (font (size 1.27 1.27))))
  (property "Footprint" "" (at 88.9 106.68 0) (effects (font (size 1.27 1.27)) (hide yes)))
  (property "Datasheet" "" (at 88.9 106.68 0) (effects (font (size 1.27 1.27)) (hide yes)))
  (property "Description" "" (at 88.9 106.68 0) (effects (font (size 1.27 1.27))))
  (pin "1"))
 (symbol
  (lib_id "power:GND")
  (at 88.9 143.51 0)
  (unit 1)
  (exclude_from_sim no)
  (in_bom yes)
  (on_board yes)
  (dnp no)
  (fields_autoplaced yes)
  (property "Reference" "#PWR066" (at 88.9 149.86 0) (effects (font (size 1.27 1.27)) (hide yes)))
  (property "Value" "GND" (at 88.9 148.336 0) (effects (font (size 1.27 1.27)) (hide yes)))
  (property "Footprint" "" (at 88.9 143.51 0) (effects (font (size 1.27 1.27)) (hide yes)))
  (property "Datasheet" "" (at 88.9 143.51 0) (effects (font (size 1.27 1.27)) (hide yes)))
  (property "Description" "" (at 88.9 143.51 0) (effects (font (size 1.27 1.27))))
  (pin "1"))
 (symbol
  (lib_id "Device:R_Small")
  (at 88.9 120.65 180)
  (unit 1)
  (exclude_from_sim no)
  (in_bom yes)
  (on_board yes)
  (dnp no)
  (property "Reference" "R12" (at 83.82 119.38 0) (effects (font (size 1.27 1.27))))
  (property "Value" "680" (at 83.82 121.92 0) (effects (font (size 1.27 1.27))))
  (property "Footprint" "Resistor_SMD:R_0603_1608Metric" (at 88.9 120.65 0) (effects (font (size 1.27 1.27)) (hide yes)))
  (property "Datasheet" "~" (at 88.9 120.65 0) (effects (font (size 1.27 1.27)) (hide yes)))
  (property "Description" "" (at 88.9 120.65 0) (effects (font (size 1.27 1.27))))
  (pin "1")
  (pin "2"))
 (symbol
  (lib_id "Device:R_Small")
  (at 78.74 85.09 270)
  (unit 1)
  (exclude_from_sim no)
  (in_bom yes)
  (on_board yes)
  (dnp no)
  (property "Reference" "R9" (at 78.74 80.01 90) (effects (font (size 1.27 1.27))))
  (property "Value" "1k" (at 78.74 82.55 90) (effects (font (size 1.27 1.27))))
  (property "Footprint" "Resistor_SMD:R_0603_1608Metric" (at 78.74 85.09 0) (effects (font (size 1.27 1.27)) (hide yes)))
  (property "Datasheet" "~" (at 78.74 85.09 0) (effects (font (size 1.27 1.27)) (hide yes)))
  (property "Description" "" (at 78.74 85.09 0) (effects (font (size 1.27 1.27))))
  (pin "1")
  (pin "2"))
 (symbol
  (lib_id "Device:R_Small")
  (at 163.83 120.65 180)
  (unit 1)
  (exclude_from_sim no)
  (in_bom yes)
  (on_board yes)
  (dnp no)
  (property "Reference" "R16" (at 158.75 119.38 0) (effects (font (size 1.27 1.27))))
  (property "Value" "680" (at 158.75 121.92 0) (effects (font (size 1.27 1.27))))
  (property "Footprint" "Resistor_SMD:R_0603_1608Metric" (at 163.83 120.65 0) (effects (font (size 1.27 1.27)) (hide yes)))
  (property "Datasheet" "~" (at 163.83 120.65 0) (effects (font (size 1.27 1.27)) (hide yes)))
  (property "Description" "" (at 163.83 120.65 0) (effects (font (size 1.27 1.27))))
  (pin "1")
  (pin "2"))
 (symbol
  (lib_id "power:GND")
  (at 88.9 92.71 0)
  (unit 1)
  (exclude_from_sim no)
  (in_bom yes)
  (on_board yes)
  (dnp no)
  (fields_autoplaced yes)
  (property "Reference" "#PWR064" (at 88.9 99.06 0) (effects (font (size 1.27 1.27)) (hide yes)))
  (property "Value" "GND" (at 88.9 97.536 0) (effects (font (size 1.27 1.27)) (hide yes)))
  (property "Footprint" "" (at 88.9 92.71 0) (effects (font (size 1.27 1.27)) (hide yes)))
  (property "Datasheet" "" (at 88.9 92.71 0) (effects (font (size 1.27 1.27)) (hide yes)))
  (property "Description" "" (at 88.9 92.71 0) (effects (font (size 1.27 1.27))))
  (pin "1"))
 (symbol
  (lib_id "Device:LED_Small")
  (at 88.9 62.23 90)
  (unit 1)
  (exclude_from_sim no)
  (in_bom yes)
  (on_board yes)
  (dnp no)
  (property "Reference" "D8" (at 81.28 60.96 90) (effects (font (size 1.27 1.27)) (justify right)))
  (property "Value" "LED red" (at 77.47 63.5 90) (effects (font (size 1.27 1.27)) (justify right)))
  (property "Footprint" "LED_THT:LED_D5.0mm" (at 88.9 62.23 90) (effects (font (size 1.27 1.27)) (hide yes)))
  (property "Datasheet" "~" (at 88.9 62.23 90) (effects (font (size 1.27 1.27)) (hide yes)))
  (property "Description" "" (at 88.9 62.23 0) (effects (font (size 1.27 1.27))))
  (pin "1")
  (pin "2"))
 (symbol
  (lib_id "power:GND")
  (at 163.83 143.51 0)
  (unit 1)
  (exclude_from_sim no)
  (in_bom yes)
  (on_board yes)
  (dnp no)
  (fields_autoplaced yes)
  (property "Reference" "#PWR070" (at 163.83 149.86 0) (effects (font (size 1.27 1.27)) (hide yes)))
  (property "Value" "GND" (at 163.83 148.336 0) (effects (font (size 1.27 1.27)) (hide yes)))
  (property "Footprint" "" (at 163.83 143.51 0) (effects (font (size 1.27 1.27)) (hide yes)))
  (property "Datasheet" "" (at 163.83 143.51 0) (effects (font (size 1.27 1.27)) (hide yes)))
  (property "Description" "" (at 163.83 143.51 0) (effects (font (size 1.27 1.27))))
  (pin "1"))
 (symbol
  (lib_id "Device:LED_Small")
  (at 88.9 113.03 90)
  (unit 1)
  (exclude_from_sim no)
  (in_bom yes)
  (on_board yes)
  (dnp no)
  (property "Reference" "D9" (at 81.28 111.76 90) (effects (font (size 1.27 1.27)) (justify right)))
  (property "Value" "LED red" (at 77.47 114.3 90) (effects (font (size 1.27 1.27)) (justify right)))
  (property "Footprint" "LED_THT:LED_D5.0mm" (at 88.9 113.03 90) (effects (font (size 1.27 1.27)) (hide yes)))
  (property "Datasheet" "~" (at 88.9 113.03 90) (effects (font (size 1.27 1.27)) (hide yes)))
  (property "Description" "" (at 88.9 113.03 0) (effects (font (size 1.27 1.27))))
  (pin "1")
  (pin "2"))
 (symbol
  (lib_id "Diode:LL4148")
  (at 93.98 118.11 270)
  (unit 1)
  (exclude_from_sim no)
  (in_bom yes)
  (on_board yes)
  (dnp no)
  (property "Reference" "D11" (at 95.25 110.49 90) (effects (font (size 1.27 1.27)) (justify left)))
  (property "Value" "LL4148" (at 95.25 127 90) (effects (font (size 1.27 1.27)) (justify left)))
  (property "Footprint" "Diode_SMD:D_MiniMELF" (at 89.535 118.11 0) (effects (font (size 1.27 1.27)) (hide yes)))
  (property "Datasheet" "http://www.vishay.com/docs/85557/ll4148.pdf" (at 93.98 118.11 0) (effects (font (size 1.27 1.27)) (hide yes)))
  (property "Description" "" (at 93.98 118.11 0) (effects (font (size 1.27 1.27))))
  (pin "1")
  (pin "2"))
 (symbol
  (lib_id "Device:R_Small")
  (at 163.83 69.85 180)
  (unit 1)
  (exclude_from_sim no)
  (in_bom yes)
  (on_board yes)
  (dnp no)
  (property "Reference" "R15" (at 158.75 68.58 0) (effects (font (size 1.27 1.27))))
  (property "Value" "680" (at 158.75 71.12 0) (effects (font (size 1.27 1.27))))
  (property "Footprint" "Resistor_SMD:R_0603_1608Metric" (at 163.83 69.85 0) (effects (font (size 1.27 1.27)) (hide yes)))
  (property "Datasheet" "~" (at 163.83 69.85 0) (effects (font (size 1.27 1.27)) (hide yes)))
  (property "Description" "" (at 163.83 69.85 0) (effects (font (size 1.27 1.27))))
  (pin "1")
  (pin "2"))
 (symbol
  (lib_id "Diode:LL4148")
  (at 168.91 118.11 270)
  (unit 1)
  (exclude_from_sim no)
  (in_bom yes)
  (on_board yes)
  (dnp no)
  (property "Reference" "D15" (at 170.18 110.49 90) (effects (font (size 1.27 1.27)) (justify left)))
  (property "Value" "LL4148" (at 170.18 127 90) (effects (font (size 1.27 1.27)) (justify left)))
  (property "Footprint" "Diode_SMD:D_MiniMELF" (at 164.465 118.11 0) (effects (font (size 1.27 1.27)) (hide yes)))
  (property "Datasheet" "http://www.vishay.com/docs/85557/ll4148.pdf" (at 168.91 118.11 0) (effects (font (size 1.27 1.27)) (hide yes)))
  (property "Description" "" (at 168.91 118.11 0) (effects (font (size 1.27 1.27))))
  (pin "1")
  (pin "2"))
 (symbol
  (lib_id "Device:R_Small")
  (at 88.9 69.85 180)
  (unit 1)
  (exclude_from_sim no)
  (in_bom yes)
  (on_board yes)
  (dnp no)
  (property "Reference" "R11" (at 83.82 68.58 0) (effects (font (size 1.27 1.27))))
  (property "Value" "680" (at 83.82 71.12 0) (effects (font (size 1.27 1.27))))
  (property "Footprint" "Resistor_SMD:R_0603_1608Metric" (at 88.9 69.85 0) (effects (font (size 1.27 1.27)) (hide yes)))
  (property "Datasheet" "~" (at 88.9 69.85 0) (effects (font (size 1.27 1.27)) (hide yes)))
  (property "Description" "" (at 88.9 69.85 0) (effects (font (size 1.27 1.27))))
  (pin "1")
  (pin "2"))
 (symbol
  (lib_id "power:+12V")
  (at 163.83 55.88 0)
  (unit 1)
  (exclude_from_sim no)
  (in_bom yes)
  (on_board yes)
  (dnp no)
  (fields_autoplaced yes)
  (property "Reference" "#PWR067" (at 163.83 59.69 0) (effects (font (size 1.27 1.27)) (hide yes)))
  (property "Value" "+12V" (at 163.83 50.8 0) (effects (font (size 1.27 1.27))))
  (property "Footprint" "" (at 163.83 55.88 0) (effects (font (size 1.27 1.27)) (hide yes)))
  (property "Datasheet" "" (at 163.83 55.88 0) (effects (font (size 1.27 1.27)) (hide yes)))
  (property "Description" "" (at 163.83 55.88 0) (effects (font (size 1.27 1.27))))
  (pin "1"))
 (symbol
  (lib_id "power:+12V")
  (at 163.83 106.68 0)
  (unit 1)
  (exclude_from_sim no)
  (in_bom yes)
  (on_board yes)
  (dnp no)
  (fields_autoplaced yes)
  (property "Reference" "#PWR069" (at 163.83 110.49 0) (effects (font (size 1.27 1.27)) (hide yes)))
  (property "Value" "+12V" (at 163.83 101.6 0) (effects (font (size 1.27 1.27))))
  (property "Footprint" "" (at 163.83 106.68 0) (effects (font (size 1.27 1.27)) (hide yes)))
  (property "Datasheet" "" (at 163.83 106.68 0) (effects (font (size 1.27 1.27)) (hide yes)))
  (property "Description" "" (at 163.83 106.68 0) (effects (font (size 1.27 1.27))))
  (pin "1"))
 (symbol
  (lib_id "Device:R_Small")
  (at 153.67 85.09 270)
  (unit 1)
  (exclude_from_sim no)
  (in_bom yes)
  (on_board yes)
  (dnp no)
  (property "Reference" "R13" (at 153.67 80.01 90) (effects (font (size 1.27 1.27))))
  (property "Value" "1k" (at 153.67 82.55 90) (effects (font (size 1.27 1.27))))
  (property "Footprint" "Resistor_SMD:R_0603_1608Metric" (at 153.67 85.09 0) (effects (font (size 1.27 1.27)) (hide yes)))
  (property "Datasheet" "~" (at 153.67 85.09 0) (effects (font (size 1.27 1.27)) (hide yes)))
  (property "Description" "" (at 153.67 85.09 0) (effects (font (size 1.27 1.27))))
  (pin "1")
  (pin "2"))
 (symbol
  (lib_id "Relay:G5Q-1A")
  (at 182.88 118.11 0)
  (unit 1)
  (exclude_from_sim no)
  (in_bom yes)
  (on_board yes)
  (dnp no)
  (fields_autoplaced yes)
  (property "Reference" "K4" (at 191.77 116.8399 0) (effects (font (size 1.27 1.27)) (justify left)))
  (property "Value" "G5Q-1A" (at 191.77 119.3799 0) (effects (font (size 1.27 1.27)) (justify left)))
  (property "Footprint" "Relay_THT:Relay_SPST_Omron-G5Q-1A" (at 191.77 119.38 0) (effects (font (size 1.27 1.27)) (justify left) (hide yes)))
  (property "Datasheet" "https://www.omron.com/ecb/products/pdf/en-g5q.pdf" (at 182.88 118.11 0) (effects (font (size 1.27 1.27)) (hide yes)))
  (property "Description" "" (at 182.88 118.11 0) (effects (font (size 1.27 1.27))))
  (pin "1")
  (pin "2")
  (pin "3")
  (pin "5"))
 (symbol
  (lib_id "power:+12V")
  (at 88.9 55.88 0)
  (unit 1)
  (exclude_from_sim no)
  (in_bom yes)
  (on_board yes)
  (dnp no)
  (fields_autoplaced yes)
  (property "Reference" "#PWR063" (at 88.9 59.69 0) (effects (font (size 1.27 1.27)) (hide yes)))
  (property "Value" "+12V" (at 88.9 50.8 0) (effects (font (size 1.27 1.27))))
  (property "Footprint" "" (at 88.9 55.88 0) (effects (font (size 1.27 1.27)) (hide yes)))
  (property "Datasheet" "" (at 88.9 55.88 0) (effects (font (size 1.27 1.27)) (hide yes)))
  (property "Description" "" (at 88.9 55.88 0) (effects (font (size 1.27 1.27))))
  (pin "1"))
 (symbol
  (lib_id "Device:R_Small")
  (at 78.74 135.89 270)
  (unit 1)
  (exclude_from_sim no)
  (in_bom yes)
  (on_board yes)
  (dnp no)
  (property "Reference" "R10" (at 78.74 130.81 90) (effects (font (size 1.27 1.27))))
  (property "Value" "1k" (at 78.74 133.35 90) (effects (font (size 1.27 1.27))))
  (property "Footprint" "Resistor_SMD:R_0603_1608Metric" (at 78.74 135.89 0) (effects (font (size 1.27 1.27)) (hide yes)))
  (property "Datasheet" "~" (at 78.74 135.89 0) (effects (font (size 1.27 1.27)) (hide yes)))
  (property "Description" "" (at 78.74 135.89 0) (effects (font (size 1.27 1.27))))
  (pin "1")
  (pin "2"))
 (symbol
  (lib_id "Diode:LL4148")
  (at 168.91 67.31 270)
  (unit 1)
  (exclude_from_sim no)
  (in_bom yes)
  (on_board yes)
  (dnp no)
  (property "Reference" "D14" (at 170.18 59.69 90) (effects (font (size 1.27 1.27)) (justify left)))
  (property "Value" "LL4148" (at 170.18 76.2 90) (effects (font (size 1.27 1.27)) (justify left)))
  (property "Footprint" "Diode_SMD:D_MiniMELF" (at 164.465 67.31 0) (effects (font (size 1.27 1.27)) (hide yes)))
  (property "Datasheet" "http://www.vishay.com/docs/85557/ll4148.pdf" (at 168.91 67.31 0) (effects (font (size 1.27 1.27)) (hide yes)))
  (property "Description" "" (at 168.91 67.31 0) (effects (font (size 1.27 1.27))))
  (pin "1")
  (pin "2"))
 (symbol
  (lib_id "Relay:G5Q-1A")
  (at 182.88 67.31 0)
  (unit 1)
  (exclude_from_sim no)
  (in_bom yes)
  (on_board yes)
  (dnp no)
  (fields_autoplaced yes)
  (property "Reference" "K3" (at 191.77 66.0399 0) (effects (font (size 1.27 1.27)) (justify left)))
  (property "Value" "G5Q-1A" (at 191.77 68.5799 0) (effects (font (size 1.27 1.27)) (justify left)))
  (property "Footprint" "Relay_THT:Relay_SPST_Omron-G5Q-1A" (at 191.77 68.58 0) (effects (font (size 1.27 1.27)) (justify left) (hide yes)))
  (property "Datasheet" "https://www.omron.com/ecb/products/pdf/en-g5q.pdf" (at 182.88 67.31 0) (effects (font (size 1.27 1.27)) (hide yes)))
  (property "Description" "" (at 182.88 67.31 0) (effects (font (size 1.27 1.27))))
  (pin "1")
  (pin "2")
  (pin "3")
  (pin "5"))
 (symbol
  (lib_id "Transistor_FET:2N7002")
  (at 161.29 85.09 0)
  (unit 1)
  (exclude_from_sim no)
  (in_bom yes)
  (on_board yes)
  (dnp no)
  (fields_autoplaced yes)
  (property "Reference" "Q4" (at 167.64 83.8199 0) (effects (font (size 1.27 1.27)) (justify left)))
  (property "Value" "2N7002" (at 167.64 86.3599 0) (effects (font (size 1.27 1.27)) (justify left)))
  (property "Footprint" "Package_TO_SOT_SMD:SOT-23" (at 166.37 86.995 0) (effects (font (size 1.27 1.27)
    (italic yes)) (justify left) (hide yes)))
  (property "Datasheet" "https://www.onsemi.com/pub/Collateral/NDS7002A-D.PDF" (at 161.29 85.09 0) (effects (font (size 1.27 1.27)) (justify left) (hide yes)))
  (property "Description" "" (at 161.29 85.09 0) (effects (font (size 1.27 1.27))))
  (pin "1")
  (pin "2")
  (pin "3"))
 (symbol
  (lib_id "Transistor_FET:2N7002")
  (at 86.36 135.89 0)
  (unit 1)
  (exclude_from_sim no)
  (in_bom yes)
  (on_board yes)
  (dnp no)
  (fields_autoplaced yes)
  (property "Reference" "Q3" (at 92.71 134.6199 0) (effects (font (size 1.27 1.27)) (justify left)))
  (property "Value" "2N7002" (at 92.71 137.1599 0) (effects (font (size 1.27 1.27)) (justify left)))
  (property "Footprint" "Package_TO_SOT_SMD:SOT-23" (at 91.44 137.795 0) (effects (font (size 1.27 1.27)
    (italic yes)) (justify left) (hide yes)))
  (property "Datasheet" "https://www.onsemi.com/pub/Collateral/NDS7002A-D.PDF" (at 86.36 135.89 0) (effects (font (size 1.27 1.27)) (justify left) (hide yes)))
  (property "Description" "" (at 86.36 135.89 0) (effects (font (size 1.27 1.27))))
  (pin "1")
  (pin "2")
  (pin "3"))
 (symbol
  (lib_id "Relay:G5Q-1A")
  (at 107.95 67.31 0)
  (unit 1)
  (exclude_from_sim no)
  (in_bom yes)
  (on_board yes)
  (dnp no)
  (fields_autoplaced yes)
  (property "Reference" "K1" (at 116.84 66.0399 0) (effects (font (size 1.27 1.27)) (justify left)))
  (property "Value" "G5Q-1A" (at 116.84 68.5799 0) (effects (font (size 1.27 1.27)) (justify left)))
  (property "Footprint" "Relay_THT:Relay_SPST_Omron-G5Q-1A" (at 116.84 68.58 0) (effects (font (size 1.27 1.27)) (justify left) (hide yes)))
  (property "Datasheet" "https://www.omron.com/ecb/products/pdf/en-g5q.pdf" (at 107.95 67.31 0) (effects (font (size 1.27 1.27)) (hide yes)))
  (property "Description" "" (at 107.95 67.31 0) (effects (font (size 1.27 1.27))))
  (pin "1")
  (pin "2")
  (pin "3")
  (pin "5"))
 (symbol
  (lib_id "Device:LED_Small")
  (at 163.83 113.03 90)
  (unit 1)
  (exclude_from_sim no)
  (in_bom yes)
  (on_board yes)
  (dnp no)
  (property "Reference" "D13" (at 156.21 111.76 90) (effects (font (size 1.27 1.27)) (justify right)))
  (property "Value" "LED red" (at 152.4 114.3 90) (effects (font (size 1.27 1.27)) (justify right)))
  (property "Footprint" "LED_THT:LED_D5.0mm" (at 163.83 113.03 90) (effects (font (size 1.27 1.27)) (hide yes)))
  (property "Datasheet" "~" (at 163.83 113.03 90) (effects (font (size 1.27 1.27)) (hide yes)))
  (property "Description" "" (at 163.83 113.03 0) (effects (font (size 1.27 1.27))))
  (pin "1")
  (pin "2"))
 (symbol
  (lib_id "Relay:G5Q-1A")
  (at 107.95 118.11 0)
  (unit 1)
  (exclude_from_sim no)
  (in_bom yes)
  (on_board yes)
  (dnp no)
  (fields_autoplaced yes)
  (property "Reference" "K2" (at 116.84 116.8399 0) (effects (font (size 1.27 1.27)) (justify left)))
  (property "Value" "G5Q-1A" (at 116.84 119.3799 0) (effects (font (size 1.27 1.27)) (justify left)))
  (property "Footprint" "Relay_THT:Relay_SPST_Omron-G5Q-1A" (at 116.84 119.38 0) (effects (font (size 1.27 1.27)) (justify left) (hide yes)))
  (property "Datasheet" "https://www.omron.com/ecb/products/pdf/en-g5q.pdf" (at 107.95 118.11 0) (effects (font (size 1.27 1.27)) (hide yes)))
  (property "Description" "" (at 107.95 118.11 0) (effects (font (size 1.27 1.27))))
  (pin "1")
  (pin "2")
  (pin "3")
  (pin "5")))
